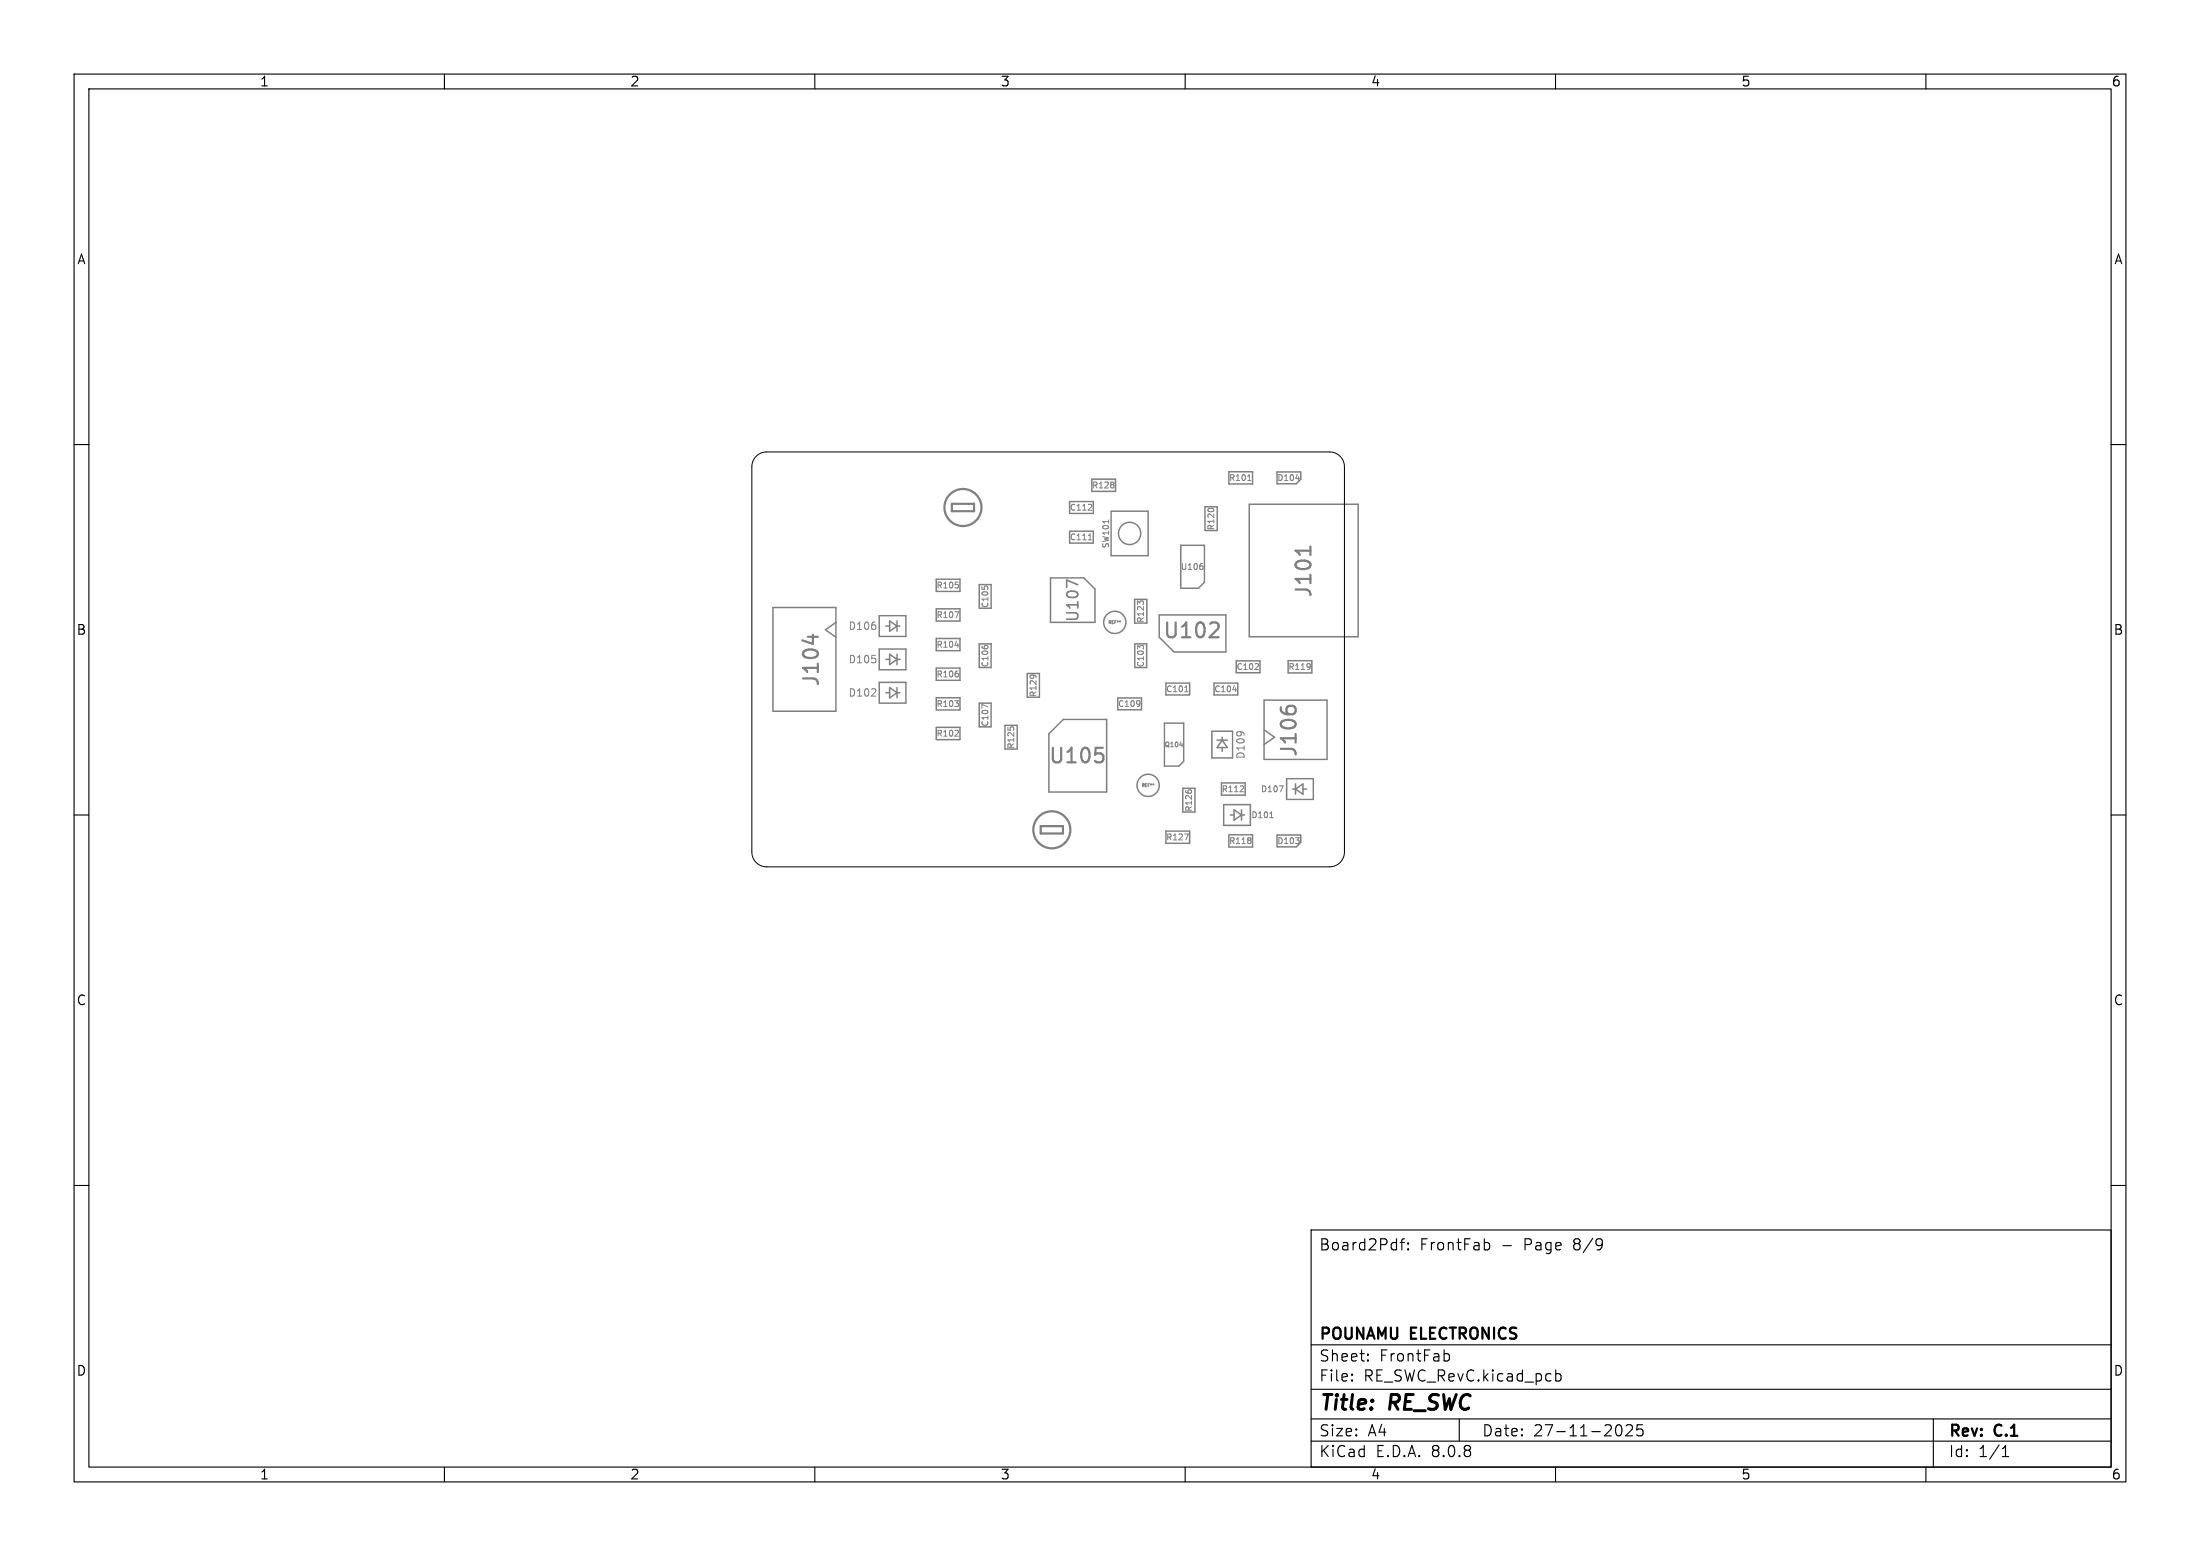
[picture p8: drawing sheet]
<svg xmlns="http://www.w3.org/2000/svg" width="297mm" height="210mm" viewBox="0 0 297 210" stroke-linecap="round" stroke-linejoin="round" font-family="sans-serif">
<g fill="none" stroke="#000" stroke-width=".15">
<path d="M10 10h277v190h-277zM12 12h273v186h-273zM60 10v2M110 10v2M160 10v2M210 10v2M260 10v2M10 60h2M285 60h2M10 110h2M285 110h2M10 160h2"/>
<path d="M285 160h2M177 166h108v32h-108zM189 167.7h.6M189.6 167.2l-.3 .1-.1 .1v1.3M190.1 168.6h.1l-.1 .1M190.1 168.6h-.1l.1 .1M190.1 167.8v.1M190.1 168.6v.1M190.1 167.8h.1l-.1 .1M190.1 167.8h-.1l.1 .1M200.5 167.7h.3l.3 .3-.1 .6-.2 .1h-.3M216.2 167.3a1.26 1.26 0 0 1-.1 1.3"/>
<path d="M216.3 167.8l-.1 .3M60 198v2M110 198v2M160 198v2M177 194.5h108M177 191.5h108M177 187.5h108M177 181.5h108M182.5 186.3h.1l-.1 .1M182.5 186.3v.1M182.5 185.5v.1M182.5 185.5h.1l-.1 .1"/>
<path d="M184.7 183.6v.1M184.7 183.6h-.1l.1 .1M184.7 182.8v.1M184.7 182.8h-.1l.1 .1M195.1 182.7h.3l.3 .3-.1 .6-.2 .1h-.3M197 191.5v3M210 198v2M210 185.5l.5-.1 .2 .3v.4l-.1 .2-.1 .1-.5-.1M218.3 192.4a.36 .36 0 0 1 .6 .2 .77 .77 0 0 1-.4 1.2l-.2-.1M219.5 192.4l.2-.1 .5 .1a.41 .41 0 0 1 .1 .5l-.8 .9h.9M221.7 192.3h-.7v.7l.2-.1h.5l.1 .3-.1 .5-.2 .1h-.3l-.2-.1M260 198v2"/>
<path d="M261 191.5v6.5M270.3 196.6h.9M270.3 195.5l.4-.4v1.5"/>
</g>
<g fill="none" stroke="#7f7f7f" stroke-width=".14">
<path d="M129.4 78.9v.4M132.9 79.1h.4M146.9 68.9h.5M146.9 72.9h.5M147.4 68.1v.3M149.7 70.2v.4M150.4 65.1v.2M150.4 65.5v.3M162.3 76.4l.1 .1-.1 .3M163.2 68.6h.5M168.4 64.9h.5M174.9 64.6h.5"/>
<path d="M117.6 94h.6M118.2 93v.4M128.9 94.6h.5l-.3 .3M128.9 99.4h.5M128.9 82.6h.5l-.3 .8M128.9 87.1h.5M129.4 94.9v.4M129.4 90.9v.4M129.4 98.6v.3M132.9 87.1h.4M133.4 95.4l-.8-.3v.5M136.4 98.1h.4"/>
<path d="M139.1 91.1h.6M139.4 91.1h.1M151.3 83.8l-.1 .1M153.9 94.6v.6M153.9 81.4l-.3-.3v.5M153.9 87.4l-.3-.3v.5M153.9 94.9v.1M153.9 81.1h.4M153.9 87.1h.4M159.9 93.4h.5M166.4 93.1h.5M169.4 90.4h.5"/>
<path d="M169.9 89.6v.3M176.9 89.6v.6M176.9 89.9v.1M155.8 105.8l-.1 .1M159.3 100.6h.4M159.9 112.6h.5l-.3 .8M160.4 106.6h.4M167.4 106.9h.5M167.9 106.1v.3M168.9 113.1v.2M168.9 113.5v.3M171.4 110.4h.5"/>
<path d="M172.7 106.1h.5l-.3 .8M174.9 113.1h.5l-.3 .3M175.4 113.4v.4"/>
</g>
<path d="M145.5 78.9l-1.5-.6v1" fill="none" stroke="#7f7f7f" stroke-width=".22"/>
<g fill="none" stroke="#7f7f7f" stroke-width=".3">
<path d="M128.5 68h3v1h-3zM176.9 73.8v1.1M176.9 74.3h-2l.3 .2M109.7 85.7v1.2M164.3 84.1a.54 .54 0 0 1 .1 .8l-1.1 1.1h1.2M172.9 95.4v.4M173.7 95.6l.4-.3h.4l.4 .3M140.5 111.5h3v1h-3zM147.9 100.9h1M148.8 101.8l.2 .2v.5l-.2 .3"/>
<circle cx="130" cy="68.5" r="2.5"/>
<circle cx="142" cy="112" r="2.5"/>
</g>
<g fill="none" stroke="#7f7f7f" stroke-width=".2">
<path d="M126.4 78.2h3.2v1.6h-3.2zM132.2 78.9h1.6v3.2h-1.6zM141.8 78h4.5l1.5 1.5v4.5h-6zM144.4 67.7h3.2v1.6h-3.2zM144.4 71.7h3.2v1.6h-3.2zM147.4 64.7h3.2v1.6h-3.2zM150 69h5v6h-5zM159.4 73.6h3.2v5l-.8 .8h-2.4zM162.7 68.4h1.6v3.2h-1.6zM165.9 63.7h3.2v1.6h-3.2zM168.6 68.1h14.7v17.8h-14.7zM172.4 63.7h3.2v1l-.6 .6h-2.6z"/>
<path d="M104.3 82h8.5v14h-8.5zM112.8 84l-1.4 1 1.4 1M118.7 83.1h3.6v2.8h-3.6zM118.7 87.6h3.6v2.8h-3.6zM118.7 92.1h3.6v2.8h-3.6zM119.6 84.5h.5M119.6 93.5h.5M119.6 89h.5M120.1 83.8l1 .7-1 .7zM120.1 88.3l1 .7-1 .7zM120.1 92.8l1 .7-1 .7zM121.1 83.8v1.4"/>
<path d="M121.1 88.3v1.4M121.1 92.8v1.4M121.1 84.5h.4M121.1 93.5h.4M121.1 89h.4M126.4 94.2h3.2v1.6h-3.2zM126.4 82.2h3.2v1.6h-3.2zM126.4 86.2h3.2v1.6h-3.2zM126.4 90.2h3.2v1.6h-3.2zM126.4 98.2h3.2v1.6h-3.2zM132.2 94.9h1.6v3.2h-1.6zM132.2 86.9h1.6v3.2h-1.6z"/>
<path d="M135.7 97.9h1.6v3.2h-1.6zM138.7 90.9h1.6v3.2h-1.6zM143.5 97.1h5.9v9.8h-7.8v-7.9zM150.9 94.2h3.2v1.6h-3.2zM153.2 80.9h1.6v3.2h-1.6zM153.2 86.9h1.6v3.2h-1.6zM156.5 83h9v5h-7l-2-2zM157.2 97.6h2.6v5.1l-.7 .7h-1.9zM157.4 92.2h3.2v1.6h-3.2zM163.6 98.7h2.8v3.6h-2.8zM163.9 92.2h3.2v1.6h-3.2zM164.3 99.9h1.4"/>
<path d="M165 99.9l.7 1h-1.4zM165 99.5v.4M166.9 89.2h3.2v1.6h-3.2zM170.6 94.5h8.5v8h-8.5zM170.6 98.5l1.5 1-1.5 1M173.9 89.2h3.2v1.6h-3.2zM157.4 112.2h3.2v1.6h-3.2zM159.7 106.4h1.6v3.2h-1.6zM164.9 105.7h3.2v1.6h-3.2zM165 100.9v.5M165.2 108.6h3.6v2.8h-3.6zM165.9 112.7h3.2v1.6h-3.2z"/>
<path d="M166.1 110h.5M166.6 109.3l1 .7-1 .7zM167.6 109.3v1.4M167.6 110h.4M172.4 112.7h3.2v1l-.6 .6h-2.6zM173.7 105.1h3.6v2.8h-3.6zM174.5 106.5h.4M174.9 106.5l1-.7v1.4zM174.9 105.8v1.4M175.9 106.5h.5"/>
<circle cx="152.5" cy="72" r="1.5"/>
<circle cx="150.5" cy="84" r="1.5"/>
<circle cx="155" cy="106" r="1.5"/>
</g>
<path d="M102.1 61.6a2 2 0 0 1 1.4-.6h76a2 2 0 0 1 2 2v52a2 2 0 0 1-2 2h-76a2 2 0 0 1-2-2v-52a2 2 0 0 1 .6-1.4z" fill="none" stroke="#000" stroke-width=".14"/>
<g font-size="2.8" fill="#7f7f7f">
<text x="177.4" y="80.9" transform="rotate(-90 177.4 80.9)">J101</text>
<text x="156.8" y="86.5">U102</text>
<text x="110.9" y="92.9" transform="rotate(-90 110.9 92.9)">J104</text>
<text x="175.4" y="102.4" transform="rotate(-90 175.4 102.4)">J106</text>
</g>
<g font-size="2.8">
<text x="178" y="190.9">Title:</text>
<text x="187.7" y="190.9">RE_SWC</text>
</g>
<text font-size="2.7" fill="#7f7f7f" x="141.4" y="103.4">U105</text>
<text font-size="2.1" fill="#7f7f7f" x="145.9" y="84.1" transform="rotate(-90 145.9 84.1)">U107</text>
<g font-size="2.1">
<text x="178" y="169">Board2Pdf:</text>
<text x="191.7" y="169">FrontFab</text>
<text x="202.7" y="169">-</text>
<text x="205.9" y="169">Page</text>
<text x="212.7" y="169">8/9</text>
<text x="178" y="184">Sheet:</text>
<text x="178" y="181.2">POUNAMU</text>
<text x="186.2" y="184">FrontFab</text>
<text x="190.5" y="181.2">ELECTRONICS</text>
<text x="178" y="186.7">File:</text>
<text x="184.1" y="186.7">RE_SWC_RevC.kicad_pcb</text>
<text x="178" y="196.9">KiCad</text>
<text x="178" y="194.1">Size:</text>
<text x="184.7" y="194.1">A4</text>
<text x="185.7" y="196.9">E.D.A.</text>
<text x="193.3" y="196.9">8.0.8</text>
<text x="200" y="194.1">Date:</text>
<text x="207" y="194.1">27-11-2025</text>
<text x="263" y="194.3">Rev:</text>
<text x="263" y="196.9">Id:</text>
<text x="267.1" y="196.9">1/1</text>
<text x="269.4" y="194.3">C.1</text>
</g>
<g font-size="1.8">
<text x="35" y="11.9">1</text>
<text x="85" y="11.9">2</text>
<text x="135" y="11.9">3</text>
<text x="185" y="11.9">4</text>
<text x="235" y="11.9">5</text>
<text x="285" y="11.9">6</text>
<text x="10.3" y="35.9">A</text>
<text x="285.4" y="35.9">A</text>
<text x="10.3" y="85.9">B</text>
<text x="285.3" y="85.9">B</text>
<text x="10.3" y="135.9">C</text>
<text x="285.3" y="135.9">C</text>
<text x="10.3" y="185.9">D</text>
<text x="285.3" y="185.9">D</text>
<text x="35" y="199.9">1</text>
<text x="85" y="199.9">2</text>
<text x="135" y="199.9">3</text>
<text x="185" y="199.9">4</text>
<text x="235" y="199.9">5</text>
<text x="285" y="199.9">6</text>
</g>
<g font-size="1.4" fill="#7f7f7f">
<text x="114.5" y="85.2">D106</text>
<text x="114.5" y="89.7">D105</text>
<text x="114.5" y="94.2">D102</text>
<text x="168.2" y="102.5" transform="rotate(-90 168.2 102.5)">D109</text>
</g>
<g font-size="1.1" fill="#7f7f7f">
<text x="165.9" y="65.1">R101</text>
<text x="172.4" y="65.1">D104</text>
<text x="144.4" y="69.1">C112</text>
<text x="147.4" y="66.1">R128</text>
<text x="164.1" y="71.6" transform="rotate(-90 164.1 71.6)">R120</text>
<text x="144.4" y="73.1">C111</text>
<text x="149.8" y="74" transform="rotate(-90 149.8 74)">SW101</text>
<text x="159.3" y="77.1">U106</text>
<text x="126.4" y="79.6">R105</text>
<text x="126.4" y="83.6">R107</text>
<text x="133.6" y="82.1" transform="rotate(-90 133.6 82.1)">C105</text>
<text x="126.4" y="87.6">R104</text>
<text x="154.6" y="84.1" transform="rotate(-90 154.6 84.1)">R123</text>
<text x="126.4" y="95.6">R103</text>
<text x="126.4" y="91.6">R106</text>
<text x="133.6" y="90.1" transform="rotate(-90 133.6 90.1)">C106</text>
<text x="140.1" y="94.1" transform="rotate(-90 140.1 94.1)">R129</text>
<text x="150.9" y="95.6">C109</text>
<text x="154.6" y="90.1" transform="rotate(-90 154.6 90.1)">C103</text>
<text x="157.4" y="93.6">C101</text>
<text x="163.9" y="93.6">C104</text>
<text x="166.9" y="90.6">C102</text>
<text x="173.9" y="90.6">R119</text>
<text x="126.4" y="99.6">R102</text>
<text x="133.6" y="98.1" transform="rotate(-90 133.6 98.1)">C107</text>
<text x="137.1" y="101.1" transform="rotate(-90 137.1 101.1)">R125</text>
<text x="164.9" y="107.1">R112</text>
<text x="170.2" y="107">D107</text>
<text x="157.4" y="113.6">R127</text>
<text x="161.1" y="109.6" transform="rotate(-90 161.1 109.6)">R126</text>
<text x="168.9" y="110.5">D101</text>
<text x="165.9" y="114.1">R118</text>
<text x="172.4" y="114.1">D103</text>
</g>
<text font-size=".9" fill="#7f7f7f" x="157.2" y="101">Q104</text>
<g font-size=".6" fill="#7f7f7f">
<text x="149.6" y="84.3">REF**</text>
<text x="154.1" y="106.3">REF**</text>
</g>
</svg>
